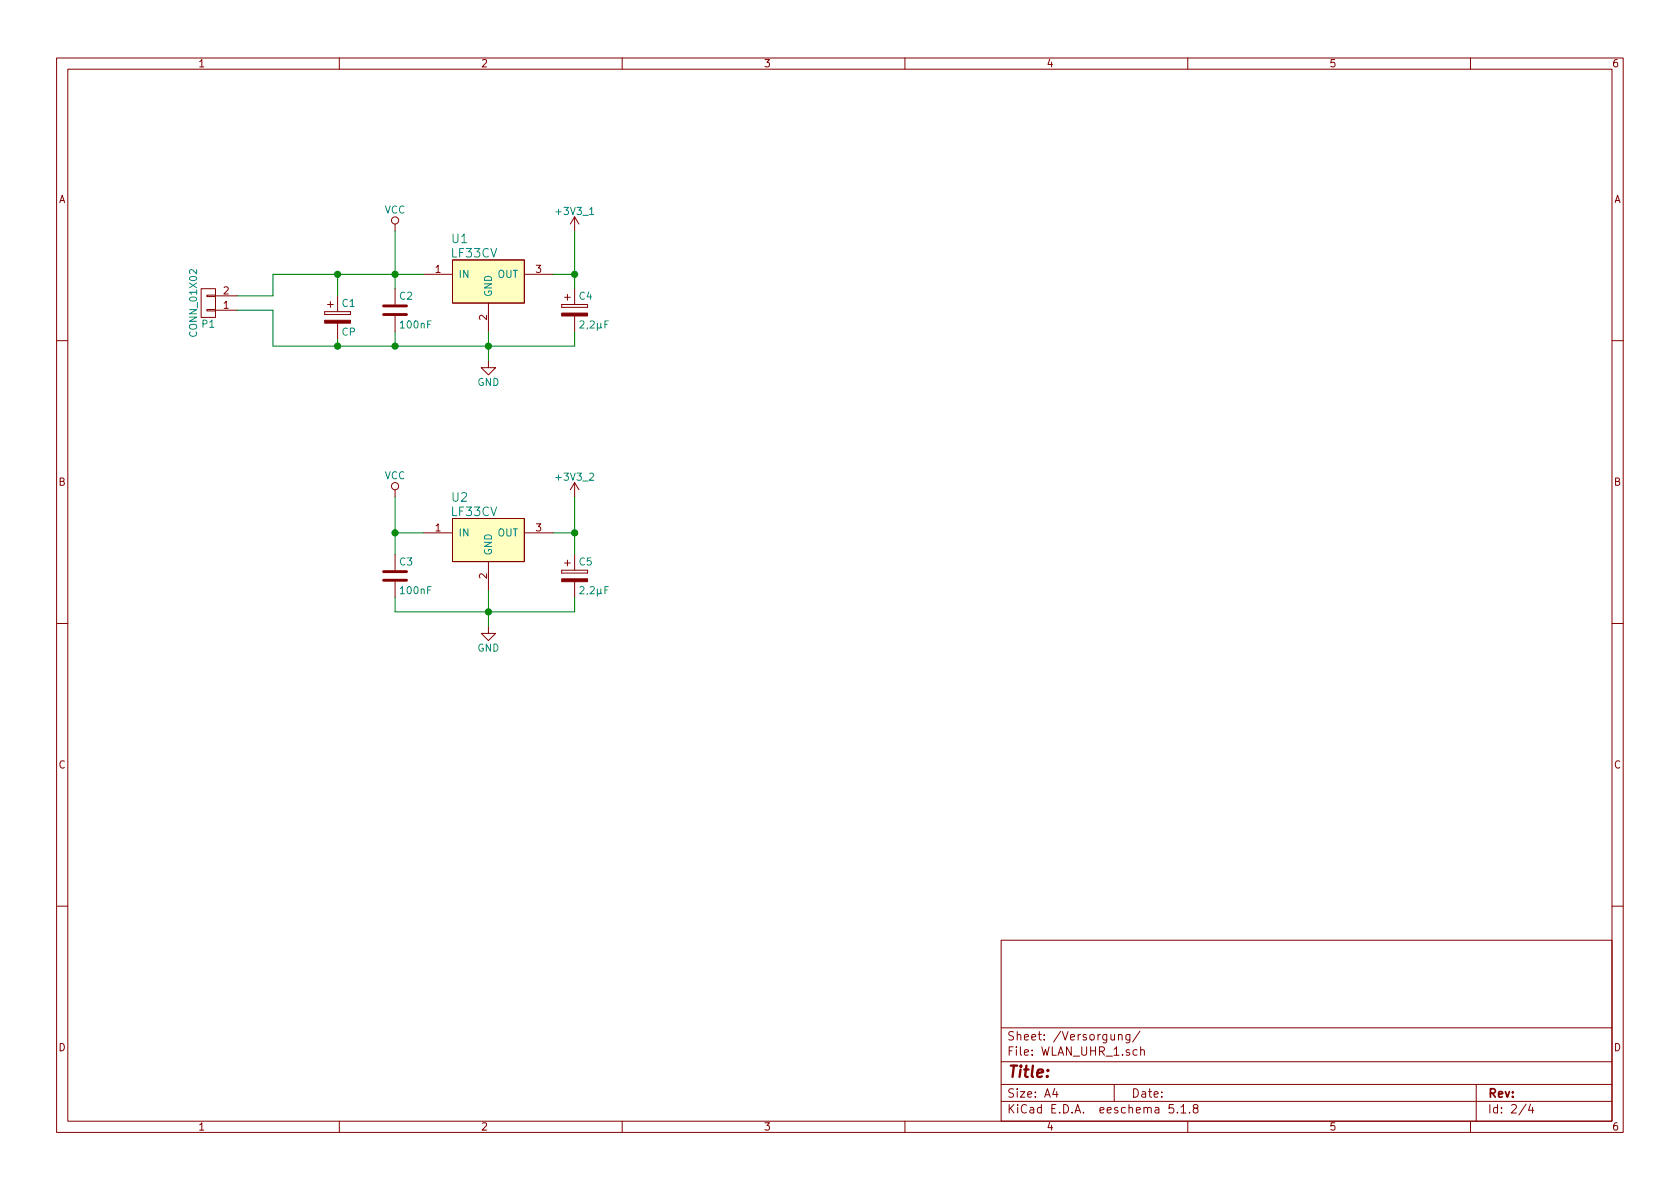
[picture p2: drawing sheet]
<svg xmlns="http://www.w3.org/2000/svg" width="297mm" height="210mm" viewBox="0 0 297 210" stroke-linecap="round" stroke-linejoin="round" font-family="sans-serif">
<g fill="none" stroke="#840000" stroke-width=".18">
<path d="M10 10.3h277v189.9h-277zM12 12.2h273v186.1h-273zM60 10.3v1.9M110 10.3v1.9M160 10.3v1.9M210 10.3v1.9M260 10.3v1.9M69.8 39.6v1.3M101.6 38.3v2.6M101.6 38.3l-.8 1.3M101.6 38.3l.8 1.3M35.6 51h2.5v5.1h-2.5z"/>
<path d="M36.6 52.2h1.5v.2h-1.5zM36.6 54.7h1.5v.3h-1.5zM38.1 54.9h3.8M38.1 52.3h3.8M57.4 55.1v.5zM57.4 55.6h4.6zM57.4 55.1h4.6zM57.9 53.8h1M58.4 53.3v1.1M59.7 52.3v2.8M59.7 57.1v2.8M62 55.1v.5z"/>
<path d="M69.8 51v2.8M69.8 55.9v2.8M74.9 48.5h5.1M80 46h12.7v7.6h-12.7zM86.4 53.6v5.1M92.7 48.5h5.1M99.3 53.8v.6zM99.3 54.4h4.6zM99.3 53.8h4.6zM99.8 52.6h1M100.3 52.1v1M101.6 51v2.8"/>
<path d="M101.6 55.9v2.8M103.9 53.8v.6zM10 60.2h2M86.4 63.7v1.3h1.2l-1.2 1.3-1.3-1.3h1.3M285 60.2h2M69.8 86.6v1.3M69.8 98v2.8M74.9 94.2h5.1M80 91.7h12.7v7.6h-12.7zM86.4 99.3v5.1M92.7 94.2h5.1M99.8 99.6h1"/>
<path d="M100.3 99.1v1M101.6 85.3v2.6M101.6 98v2.8M101.6 85.3l-.8 1.3M101.6 85.3l.8 1.3M10 110.3h2M69.8 102.9v2.8M86.4 110.7v1.3h1.2l-1.2 1.3-1.3-1.3h1.3M99.3 100.8v.5zM99.3 101.3h4.6zM99.3 100.8h4.6zM101.6 102.9v2.8"/>
<path d="M103.9 100.8v.5zM285 110.3h2M10 160.2h2M177 166.3h108v32h-108zM285 160.2h2M60 198.3v1.9M110 198.3v1.9M160 198.3v1.9M177 194.8h108M177 191.8h108M177 187.8h108M177 181.8h108"/>
<path d="M186.5 192.5l-.4 1h1M186.8 193v1M197 191.8v3M197.8 183.1l.2-.2 .3 .1 .1 .9M197.8 182.9v1M199.8 182.9v1.2l-.3 .3-.4-.1M199.8 183l-.5-.1-.2 .3v.6l.2 .1 .5-.1M201 185.7l-.4-.1-.3 .3 .1 .6 .2 .1 .4-.1M201.5 182.3l-1.2 2M201.7 185.7h.1a.37 .37 0 0 1 .5 .1v.8M201.7 185.1v1.5M207.5 195.3h-.7l-.1 .7 .2-.1 .5 .1 .1 .2v.5l-.2 .1-.6-.1"/>
<path d="M208.2 196.7v.1M208.8 195.8l.4-.5v1.5M208.8 196.8h.9M210 198.3v1.9M210.3 196.7v.1M211.3 196l-.3-.3 .1-.3a.48 .48 0 0 1 .7 .1l-.1 .4a.52 .52 0 0 0-.6 .2 .52 .52 0 0 0 0 .6l.4 .1 .3-.1v-.4l-.3-.3M260 198.3v1.9M261 191.8v6.5M269.8 195.2l-1.2 2M270.6 195.2l-.3 1.1h.9M271 195.8v1"/>
<circle cx="69.8" cy="39" r=".63"/>
<circle cx="69.8" cy="86" r=".63"/>
</g>
<g fill="#ffffc2" stroke="#ffffc2" stroke-width=".18">
<path d="M80 91.7h12.7v7.6h-12.7z"/>
<path d="M80 46h12.7v7.6h-12.7z"/>
</g>
<g fill="#840000" stroke="#840000" stroke-width=".18">
<path d="M99.3 102.4h4.6v.5h-4.6z"/>
<path d="M99.3 55.4h4.6v.5h-4.6z"/>
<path d="M57.4 56.6h4.6v.5h-4.6z"/>
</g>
<path d="M67.8 55.6h4.1M67.8 54.1h4.1M67.8 102.6h4.1M67.8 101.1h4.1" fill="none" stroke="#840000" stroke-width=".51"/>
<path d="M104.2 37.9h.8" fill="none" stroke="#008484" stroke-width=".18"/>
<g fill="none" stroke="#008400" stroke-width=".18">
<path d="M41.9 54.9h6.4v6.3h53.3v-2.5M59.7 48.5v3.8M59.7 59.9v1.3M69.8 40.9v10.1M69.8 58.7v2.5M74.9 48.5h-26.6v3.8h-6.4M86.4 58.7v5M97.8 48.5h3.8M101.6 40.9v10.1M69.8 87.9v10.1M69.8 94.2h5.1M97.8 94.2h3.8"/>
<path d="M101.6 87.9v10.1M69.8 105.7v2.5h31.8v-2.5M86.4 104.4v6.3"/>
</g>
<g fill="#008400" stroke="#008400" stroke-width=".25">
<circle cx="59.7" cy="48.5" r=".51"/>
<circle cx="59.7" cy="61.2" r=".51"/>
<circle cx="101.6" cy="48.5" r=".51"/>
<circle cx="101.6" cy="94.2" r=".51"/>
<circle cx="86.4" cy="108.2" r=".51"/>
<circle cx="69.9" cy="61.2" r=".51"/>
<circle cx="69.9" cy="94.2" r=".51"/>
<circle cx="86.4" cy="61.2" r=".51"/>
<circle cx="69.9" cy="48.5" r=".51"/>
</g>
<text font-size="2.8" fill="#840000" x="178" y="190.5">Title:</text>
<g font-size="2.1" fill="#008484">
<text x="79.9" y="45.5">LF33CV</text>
<text x="79.9" y="43">U1</text>
<text x="79.9" y="88.7">U2</text>
<text x="79.9" y="91.3">LF33CV</text>
</g>
<g font-size="2.1" fill="#840000">
<text x="178" y="184">Sheet: /Versorgung/</text>
<text x="178" y="186.7">File: WLAN_UHR_1.sch</text>
<text x="178" y="196.9">KiCad E.D.A. eeschema 5.1.8</text>
<text x="178" y="194.1">Size: A4</text>
<text x="200" y="194.1">Date:</text>
<text x="263" y="194.1">Rev:</text>
<text x="263" y="196.9">Id: 2/4</text>
</g>
<g font-size="1.8" fill="#840000">
<text x="35" y="11.9">1</text>
<text x="85" y="11.9">2</text>
<text x="135" y="11.9">3</text>
<text x="185" y="11.9">4</text>
<text x="235" y="11.9">5</text>
<text x="285" y="11.9">6</text>
<text x="10.4" y="35.9">A</text>
<text x="285.4" y="35.9">A</text>
<text x="39.5" y="52.1">2</text>
<text x="77" y="48.3">1</text>
<text x="94.8" y="48.3">3</text>
<text x="39.5" y="54.6">1</text>
<text x="86.1" y="56.6" transform="rotate(-90 86.1 56.6)">2</text>
<text x="10.4" y="85.9">B</text>
<text x="285.4" y="85.9">B</text>
<text x="77" y="94">1</text>
<text x="94.8" y="94">3</text>
<text x="86.1" y="102.3" transform="rotate(-90 86.1 102.3)">2</text>
<text x="10.4" y="135.9">C</text>
<text x="285.4" y="135.9">C</text>
<text x="10.4" y="185.9">D</text>
<text x="285.4" y="185.9">D</text>
<text x="35" y="199.9">1</text>
<text x="85" y="199.9">2</text>
<text x="135" y="199.9">3</text>
<text x="185" y="199.9">4</text>
<text x="235" y="199.9">5</text>
<text x="285" y="199.9">6</text>
</g>
<g font-size="1.8" fill="#008484">
<text x="68" y="37.8">VCC</text>
<text x="98.5" y="38">+3V3_1</text>
<text x="70.7" y="53">C2</text>
<text x="81" y="49.1">IN</text>
<text x="87" y="52.6" transform="rotate(-90 87 52.6)">GND</text>
<text x="88" y="49.1">OUT</text>
<text x="102.4" y="53">C4</text>
<text x="34.8" y="59.2" transform="rotate(-90 34.8 59.2)">CONN_01X02</text>
<text x="35.8" y="58">P1</text>
<text x="60.5" y="59.4">CP</text>
<text x="60.5" y="54.3">C1</text>
<text x="70.9" y="58.1">100nF</text>
<text x="102.7" y="58.1">2,2µF</text>
<text x="84.4" y="68.2">GND</text>
<text x="68" y="84.8">VCC</text>
<text x="98.5" y="85">+3V3_2</text>
<text x="81" y="94.9">IN</text>
<text x="88" y="94.9">OUT</text>
<text x="70.7" y="100">C3</text>
<text x="87" y="98.3" transform="rotate(-90 87 98.3)">GND</text>
<text x="102.4" y="100">C5</text>
<text x="70.9" y="105.1">100nF</text>
<text x="102.7" y="105.1">2,2µF</text>
<text x="84.4" y="115.2">GND</text>
</g>
</svg>
